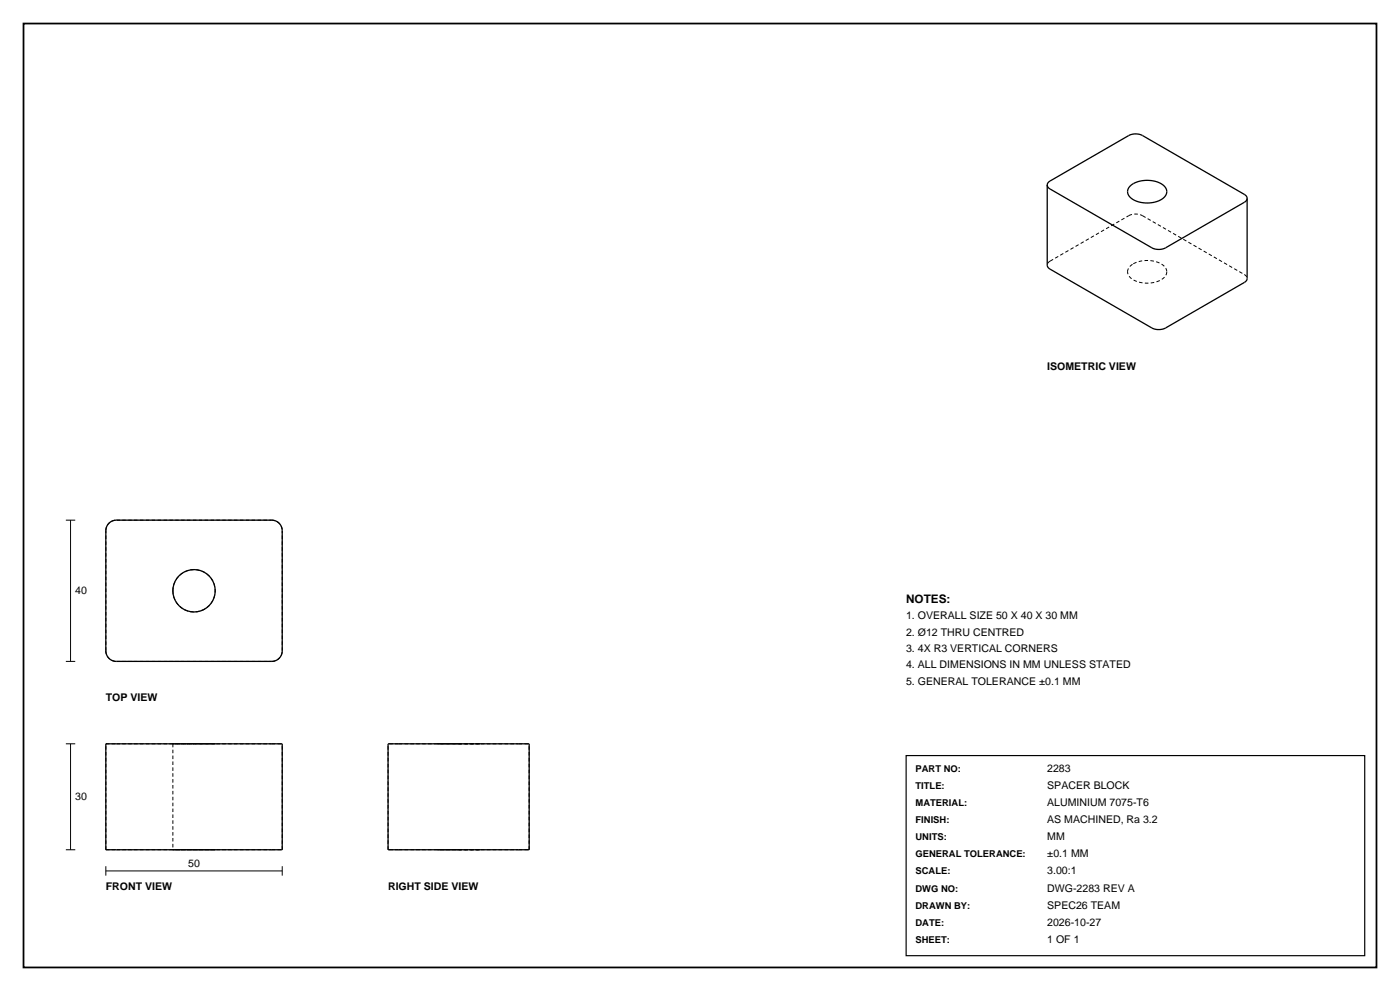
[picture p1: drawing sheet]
<svg xmlns="http://www.w3.org/2000/svg" width="420mm" height="297mm" viewBox="0 0 420 297" stroke-linecap="round" stroke-linejoin="round" font-family="sans-serif">
<path d="M7.1 7.1h405.8v282.8h-405.8z" fill="none" stroke="#000" stroke-width=".53"/>
<g fill="none" stroke="#000" stroke-width=".3" stroke-dasharray="1.1 .7" stroke-linecap="butt">
<path d="M315 78.3l23.6-13.6M315 78.3l-.6 .5-.2 .7M338.6 64.7l2.1-.5 2.1 .5M340 79.1a8.5 8.5 0 0 1 9.5 1l.5 1.4M342.8 64.7l30.5 17.6M338.3 81.5l.4-1.3 1.3-1.1M350 81.5a4.3 4.3 0 0 1-4 3.2 7.6 7.6 0 0 1-7.4-2.2l-.3-1M373.3 82.3l.6 .5 .2 .7M31.7 159.1l.3-1.3 .7-1 1-.7 1.2-.2M34.9 155.9h46.6M81.5 155.9l1.2 .2 1 .7 .7 1 .3 1.3M51.9 177.1a6.4 6.4 0 0 1 9.2-5.7 6.4 6.4 0 0 1 .8 10.8 6.4 6.4 0 0 1-10-4.2v-.9"/>
<path d="M31.7 195v-35.9M31.7 195l.3 1.3 .7 1 1 .7 1.2 .2M34.9 198.2h46.6M81.5 198.2l1.2-.2 1-.7 .7-1 .3-1.3M84.7 195v-35.9M31.7 222.9h3.2M34.9 222.9h46.6M51.9 222.9h12.7M51.9 222.9v31.8M64.6 222.9h-12.7M81.5 222.9h3.2M119.6 222.9h36"/>
<path d="M119.6 222.9h-3.2M131.2 222.9h6.4M137.6 222.9h6.3M143.9 222.9h-12.7M155.6 222.9h3.1M31.7 254.7v-31.8M31.7 254.7h3.2M34.9 254.7h46.6M51.9 254.7h12.7M64.6 254.7h-12.7M81.5 254.7h3.2M84.7 254.7v-31.8"/>
<path d="M116.4 254.7v-31.8M119.6 254.7h36M119.6 254.7h-3.2M131.2 254.7h6.4M137.6 254.7h6.3M143.9 254.7h-12.7M155.6 254.7h3.1M158.7 254.7v-31.8"/>
</g>
<g fill="none" stroke="#000" stroke-width=".39">
<path d="M314.2 55.4l.2-.6 .6-.5 23.6-13.7 1.1-.4 1.3-.1 1.8 .5 30.5 17.6 .6 .6 .2 .6M314.2 55.4l.2 .7 .6 .5 30.5 17.7 1.8 .4h1.3l1.1-.4 23.6-13.7 .6-.5 .2-.7M314.2 55.4v24.1l.2 .6 31.1 18.2 1.8 .5 1.2-.1 1.1-.4 23.7-13.6 .6-.6 .2-.6v-24.1M339.1 55.7l.6-.5a8.5 8.5 0 0 1 9.8 .9 2.53 2.53 0 0 1-1.4 3.9 8.5 8.5 0 0 1-9.3-1.2 2.09 2.09 0 0 1-.3-2.3zM32.7 156.8l1-.7 1.2-.2h46.6l1 .1 1 .6 .8 1 .4 1.5v35.9l-.2 1-.5 1-1.1 .9-1.4 .3h-46.6l-1-.1-.9-.6-.9-1-.4-1.5 .1-36.1 .2-1.1zM31.7 222.9h53v31.8h-53zM116.4 222.9h42.3v31.8h-42.3z"/>
<circle cx="58.2" cy="177.1" r="6.3"/>
</g>
<path d="M19.8 155.9h2.8M21.2 155.9v42.3M19.8 198.2h2.8M19.8 222.9h2.8M21.2 222.9v31.8M19.8 254.7h2.8M31.7 259.6v2.8M84.7 259.6v2.8M31.7 261h53" fill="none" stroke="#000" stroke-width=".3"/>
<path d="M271.8 226.4h137.6v60h-137.6z" fill="none" stroke="#000" stroke-width=".35"/>
<text font-size="3.5" x="271.8" y="180.6">NOTES:</text>
<g font-size="3.2">
<text x="314.2" y="110.8">ISOMETRIC VIEW</text>
<text x="22.6" y="178.1">40</text>
<text x="271.8" y="185.5">1. OVERALL SIZE 50 X 40 X 30 MM</text>
<text x="271.8" y="190.5">2. Ø12 THRU CENTRED</text>
<text x="271.8" y="195.4">3. 4X R3 VERTICAL CORNERS</text>
<text x="271.8" y="200.3">4. ALL DIMENSIONS IN MM UNLESS STATED</text>
<text x="271.8" y="205.3">5. GENERAL TOLERANCE ±0.1 MM</text>
<text x="31.7" y="210.2">TOP VIEW</text>
<text x="314.2" y="231.4">2283</text>
<text x="22.6" y="239.9">30</text>
<text x="314.2" y="236.5">SPACER BLOCK</text>
<text x="314.2" y="241.6">ALUMINIUM 7075-T6</text>
<text x="314.2" y="246.7">AS MACHINED, Ra 3.2</text>
<text x="314.2" y="251.8">MM</text>
<text x="314.2" y="257">±0.1 MM</text>
<text x="56.4" y="260">50</text>
<text x="314.2" y="262.1">3.00:1</text>
<text x="31.7" y="266.7">FRONT VIEW</text>
<text x="116.4" y="266.7">RIGHT SIDE VIEW</text>
<text x="314.2" y="267.2">DWG-2283 REV A</text>
<text x="314.2" y="272.3">SPEC26 TEAM</text>
<text x="314.2" y="277.4">2026-10-27</text>
<text x="314.2" y="282.5">1 OF 1</text>
</g>
<g font-size="2.8">
<text x="274.7" y="231.4">PART NO:</text>
<text x="274.7" y="236.5">TITLE:</text>
<text x="274.7" y="241.6">MATERIAL:</text>
<text x="274.7" y="246.7">FINISH:</text>
<text x="274.7" y="251.8">UNITS:</text>
<text x="274.7" y="257">GENERAL TOLERANCE:</text>
<text x="274.7" y="262.1">SCALE:</text>
<text x="274.7" y="267.2">DWG NO:</text>
<text x="274.7" y="272.3">DRAWN BY:</text>
<text x="274.7" y="277.4">DATE:</text>
<text x="274.7" y="282.5">SHEET:</text>
</g>
</svg>
